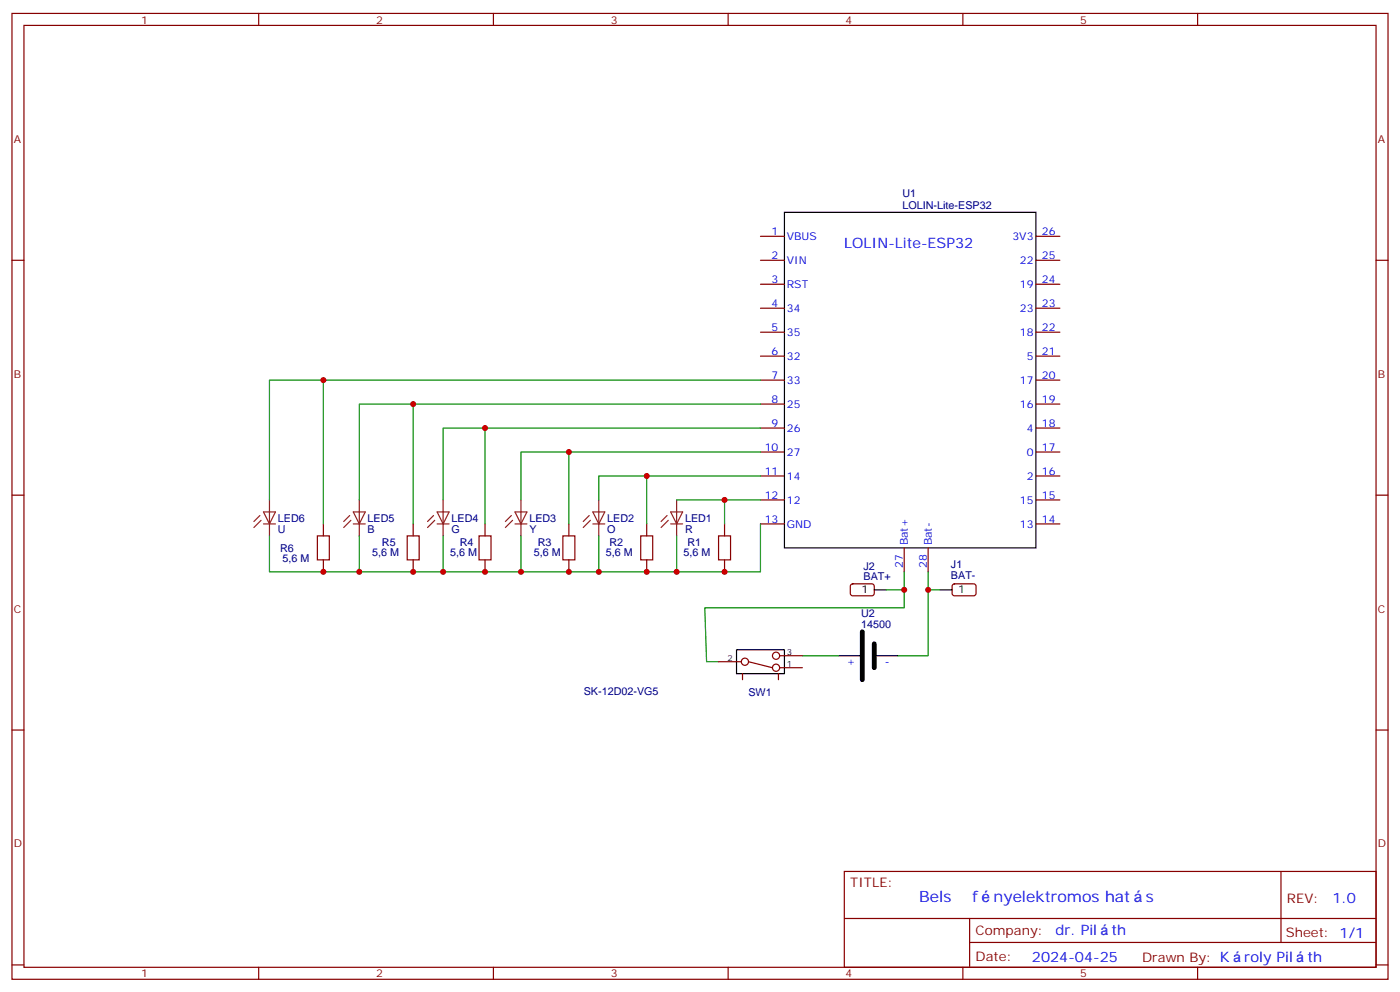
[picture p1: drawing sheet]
<svg xmlns="http://www.w3.org/2000/svg" width="412mm" height="292mm" viewBox="0 0 412 292" stroke-linecap="round" stroke-linejoin="round" font-family="sans-serif">
<g fill="none" stroke="#870000" stroke-width=".35">
<path d="M3.5 4h405.4v284.3h-405.4zM7.1 7.5h398.2v277.3h-398.2zM76.2 4v3.5M145.3 4v3.5M214.5 4v3.5M283.6 4v3.5M352.8 4v3.5M3.5 76.6h3.6M224 76.6h7.1M224 69.6h7.1M305.2 76.6h7M305.2 69.6h7"/>
<path d="M405.3 76.6h3.6M224 83.7h7.1M224 90.7h7.1M224 97.8h7.1M305.2 83.7h7M305.2 90.7h7M305.2 97.8h7M224 104.8h7.1M224 111.9h7.1M224 119h7.1M305.2 104.8h7M305.2 111.9h7"/>
<path d="M305.2 119h7M224 126h7.1M224 133.1h7.1M305.2 126h7M305.2 133.1h7M3.5 145.8h3.6M93.5 157.8h3.5v7h-3.5zM95.2 154.2v3.6M119.9 157.8h3.6v7h-3.6zM121.7 154.2v3.6M141.1 157.8h3.5v7h-3.5zM142.9 154.2v3.6"/>
<path d="M165.8 157.8h3.5v7h-3.5zM167.6 154.2v3.6M188.7 157.8h3.6v7h-3.6zM190.5 154.2v3.6M211.7 157.8h3.5v7h-3.5zM213.4 154.2v3.6M224 140.1h7.1M224 147.2h7.1M224 154.2h7.1M305.2 140.1h7M305.2 147.2h7M305.2 154.2h7"/>
<path d="M405.3 145.8h3.6M95.2 164.8v3.5M121.7 164.8v3.5M142.9 164.8v3.5M167.6 164.8v3.5M190.5 164.8v3.5M213.4 164.8v3.5M250.7 172.1l.5-.2h5.9l.4 .7v2.4l-.7 .4-5.9-.1-.4-.6v-2.1zM266.3 161.3v7M273.4 161.3v7M280.7 172.1l.5-.2h5.9l.4 .7-.1 2.4-.6 .4-5.9-.1-.4-.6v-2.1zM211.7 194.8h6.7"/>
<path d="M218.7 198.3v1.8M220.5 194.8l7 1.8M229.3 198.3v1.8M229.7 193h6.7M229.7 196.6h6.7M3.5 214.9h3.6M405.3 214.9h3.6M248.7 256.5h156.6v28.3h-156.6zM377.3 256.6v20.8M248.7 270.4h156.5M285.6 277.4h119.6M285.6 270.4v14.1"/>
<path d="M3.5 284.1h3.6M76.2 284.8v3.5M145.3 284.8v3.5M214.5 284.8v3.5M283.6 284.8v3.5M352.8 284.8v3.5M405.3 284.1h3.6"/>
<circle cx="219.4" cy="194.8" r="1.06"/>
<circle cx="228.6" cy="193" r="1.06"/>
<circle cx="228.6" cy="196.6" r="1.06"/>
</g>
<path d="M231.1 62.5h74.1v98.8h-74.1zM257.5 173.6h3.6M276.9 173.6h3.6M217 191.3h14.1v7h-14.1zM246.9 193h7.1M257.5 193h7.1" fill="none" stroke="#000" stroke-width=".35"/>
<g fill="none" stroke="#8c2424" stroke-width=".35">
<path d="M76.6 151.8l-1.8 1.7M76.9 153.2l-2.1 2.1M77.6 154.2h3.5M77.6 150.7h3.5l-1.7 3.5zM79.4 147.2v10.6M103 151.8l-1.8 1.7M103.4 153.2l-2.2 2.1M104.1 154.2h3.5M104.1 150.7h3.5l-1.8 3.5zM105.8 147.2v10.6M127.7 151.8l-1.8 1.7M128.1 153.2l-2.2 2.1"/>
<path d="M128.8 154.2h3.5M128.8 150.7h3.5l-1.8 3.5zM130.5 147.2v10.6M150.6 151.8l-1.7 1.7M151 153.2l-2.1 2.1M151.7 154.2h3.5M151.7 150.7h3.5l-1.7 3.5zM153.5 147.2v10.6M173.6 151.8l-1.8 1.7M173.9 153.2l-2.1 2.1M174.6 154.2h3.6M174.6 150.7h3.6l-1.8 3.5z"/>
<path d="M176.4 147.2v10.6M196.5 151.8l-1.8 1.7M196.8 153.2l-2.1 2.1M197.6 150.7h3.5l-1.8 3.5zM197.6 154.2h3.5M199.3 147.2v10.6"/>
</g>
<g fill="none" stroke="#008700" stroke-width=".35">
<path d="M95.2 111.9v42.3M121.7 119v35.2M224 119h-118.2v28.2M224 111.9h-144.6v35.3M142.9 126v28.2M167.6 133.1v21.1M224 133.1h-70.5v14.1M224 126h-93.5v21.2M105.8 157.8v10.5M130.5 157.8v10.5M153.5 157.8v10.5M176.4 157.8v10.5"/>
<path d="M190.5 140.1v14.1M199.3 147.2h24.7M199.3 157.8v10.5M213.4 147.2v7M224 140.1h-47.6v7.1M224 154.2v14.1h-144.6v-10.5M266.3 168.3v5.3h-5.2M266.3 173.6v5.3h-58.7l.5 15.9h3.6M273.4 168.3v5.3h3.5M273.4 173.6v19.4h-8.8M236.4 193h10.5"/>
</g>
<path d="M254 186v14.1M257.5 189.5v7.1" fill="none" stroke="#000" stroke-width="1.4"/>
<g fill="#c00">
<circle cx="121.7" cy="168.3" r=".88"/>
<circle cx="142.9" cy="168.3" r=".88"/>
<circle cx="167.6" cy="168.3" r=".88"/>
<circle cx="190.5" cy="140.1" r=".88"/>
<circle cx="167.6" cy="133.1" r=".88"/>
<circle cx="142.9" cy="126" r=".88"/>
<circle cx="121.7" cy="119" r=".88"/>
<circle cx="95.3" cy="111.9" r=".88"/>
<circle cx="95.3" cy="168.3" r=".88"/>
<circle cx="190.5" cy="168.3" r=".88"/>
<circle cx="213.4" cy="147.2" r=".88"/>
<circle cx="105.8" cy="168.3" r=".88"/>
<circle cx="130.5" cy="168.3" r=".88"/>
<circle cx="153.5" cy="168.3" r=".88"/>
<circle cx="176.4" cy="168.3" r=".88"/>
<circle cx="199.3" cy="168.3" r=".88"/>
<circle cx="213.4" cy="168.3" r=".88"/>
<circle cx="273.4" cy="173.6" r=".88"/>
<circle cx="266.3" cy="173.6" r=".88"/>
</g>
<g font-size="4.6" fill="#00f">
<text x="270.8" y="265.6">Bels</text>
<text x="286.5" y="265.6">f</text>
<text x="292.7" y="265.6">nyelektromos hat</text>
<text x="337.6" y="265.6">s</text>
</g>
<g font-size="4.2" fill="#00f">
<text x="248.7" y="73.1">LOLIN-Lite-ESP32</text>
<text x="392.5" y="265.8">1.0</text>
<text x="310.9" y="275.4">dr. Pil</text>
<text x="327.5" y="275.4">th</text>
<text x="304" y="283.2">2024-04-25</text>
<text x="366.5" y="283.1">roly Pil</text>
<text x="385.1" y="283.1">th</text>
</g>
<g font-size="3.9" fill="#800">
<text x="250.5" y="261.1">TITLE:</text>
<text x="379.1" y="265.8">REV:</text>
<text x="287.4" y="275.3">Company:</text>
<text x="378.7" y="275.9">Sheet: 1/1</text>
<text x="287.4" y="283">Date:</text>
<text x="336.4" y="283.1">Drawn By: K</text>
</g>
<g font-size="3.2" fill="#800">
<text x="41.6" y="6.9">1</text>
<text x="110.8" y="6.9">2</text>
<text x="179.9" y="6.9">3</text>
<text x="249.1" y="6.9">4</text>
<text x="318.2" y="6.9">5</text>
<text x="4.1" y="42.1">A</text>
<text x="405.9" y="42.1">A</text>
<text x="4.1" y="111.2">B</text>
<text x="405.9" y="111.2">B</text>
<text x="4.1" y="180.3">C</text>
<text x="405.9" y="180.3">C</text>
<text x="4.1" y="249.5">D</text>
<text x="405.9" y="249.5">D</text>
<text x="41.6" y="287.8">1</text>
<text x="110.8" y="287.8">2</text>
<text x="179.9" y="287.8">3</text>
<text x="249.1" y="287.8">4</text>
<text x="318.2" y="287.8">5</text>
</g>
<g font-size="3.2" fill="#000080">
<text x="265.8" y="58.1">U1</text>
<text x="265.8" y="61.5">LOLIN-Lite-ESP32</text>
<text x="81.8" y="153.6">LED6</text>
<text x="108.3" y="153.6">LED5</text>
<text x="133" y="153.6">LED4</text>
<text x="155.9" y="153.6">LED3</text>
<text x="178.9" y="153.6">LED2</text>
<text x="201.8" y="153.6">LED1</text>
<text x="81.8" y="156.8">U</text>
<text x="108.3" y="156.8">B</text>
<text x="112.5" y="160.7">R5</text>
<text x="133" y="156.8">G</text>
<text x="135.5" y="160.7">R4</text>
<text x="155.9" y="156.8">Y</text>
<text x="158.4" y="160.7">R3</text>
<text x="178.9" y="156.8">O</text>
<text x="179.5" y="160.7">R2</text>
<text x="201.8" y="156.8">R</text>
<text x="202.5" y="160.7">R1</text>
<text x="82.5" y="162.5">R6</text>
<text x="83.2" y="165.3">5,6 M</text>
<text x="109.7" y="163.6">5,6 M</text>
<text x="132.6" y="163.6">5,6 M</text>
<text x="157.3" y="163.6">5,6 M</text>
<text x="178.4" y="163.6">5,6 M</text>
<text x="201.4" y="163.6">5,6 M</text>
<text x="254.4" y="167.7">J2</text>
<text x="280.1" y="167.2">J1</text>
<text x="254.4" y="170.8">BAT+</text>
<text x="280.1" y="170.4">BAT-</text>
<text x="253.7" y="184.9">14500</text>
<text x="253.7" y="181.8">U2</text>
<text x="171.9" y="204.7">SK-12D02-VG5</text>
<text x="220.4" y="204.8">SW1</text>
</g>
<g font-size="3.2" fill="#00f">
<text x="227.3" y="69.2">1</text>
<text x="231.8" y="70.6">VBUS</text>
<text x="298.2" y="70.6">3V3</text>
<text x="306.9" y="69.2">26</text>
<text x="227.3" y="76.3">2</text>
<text x="231.8" y="77.7">VIN</text>
<text x="300.4" y="77.7">22</text>
<text x="306.9" y="76.3">25</text>
<text x="227.3" y="83.3">3</text>
<text x="306.9" y="83.3">24</text>
<text x="231.8" y="84.7">RST</text>
<text x="300.4" y="84.7">19</text>
<text x="227.3" y="90.4">4</text>
<text x="231.8" y="91.8">34</text>
<text x="300.4" y="91.8">23</text>
<text x="306.9" y="90.4">23</text>
<text x="227.3" y="97.4">5</text>
<text x="231.8" y="98.8">35</text>
<text x="300.4" y="98.8">18</text>
<text x="306.9" y="97.4">22</text>
<text x="227.3" y="104.5">6</text>
<text x="231.8" y="105.9">32</text>
<text x="302.4" y="105.9">5</text>
<text x="306.9" y="104.5">21</text>
<text x="227.3" y="111.5">7</text>
<text x="231.8" y="113">33</text>
<text x="300.4" y="113">17</text>
<text x="306.9" y="111.5">20</text>
<text x="227.3" y="118.6">8</text>
<text x="306.9" y="118.6">19</text>
<text x="227.3" y="125.7">9</text>
<text x="231.8" y="120">25</text>
<text x="300.4" y="120">16</text>
<text x="306.9" y="125.7">18</text>
<text x="231.8" y="127.1">26</text>
<text x="302.4" y="127.1">4</text>
<text x="225.3" y="132.7">10</text>
<text x="231.8" y="134.1">27</text>
<text x="302.4" y="134.1">0</text>
<text x="306.9" y="132.7">17</text>
<text x="225.3" y="139.8">11</text>
<text x="231.8" y="141.2">14</text>
<text x="302.4" y="141.2">2</text>
<text x="306.9" y="139.8">16</text>
<text x="225.3" y="146.8">12</text>
<text x="231.8" y="148.2">12</text>
<text x="300.4" y="148.2">15</text>
<text x="306.9" y="146.8">15</text>
<text x="225.3" y="153.9">13</text>
<text x="231.8" y="155.3">GND</text>
<text x="300.4" y="155.3">13</text>
<text x="306.9" y="153.9">14</text>
<text x="267.4" y="160.6" transform="rotate(-90 267.4 160.6)">Bat+</text>
<text x="274.5" y="160.6" transform="rotate(-90 274.5 160.6)">Bat-</text>
<text x="266" y="167.1" transform="rotate(-90 266 167.1)">27</text>
<text x="273" y="167.1" transform="rotate(-90 273 167.1)">28</text>
<text x="249.4" y="195.9">+</text>
<text x="260.7" y="195.9">-</text>
</g>
<g font-size="3.2">
<text x="253.7" y="174.7">1</text>
<text x="282.2" y="174.7">1</text>
</g>
<g font-size="2.5">
<text x="214.3" y="194.5">2</text>
<text x="231.8" y="192.7">3</text>
<text x="231.8" y="196.2">1</text>
</g>
</svg>
